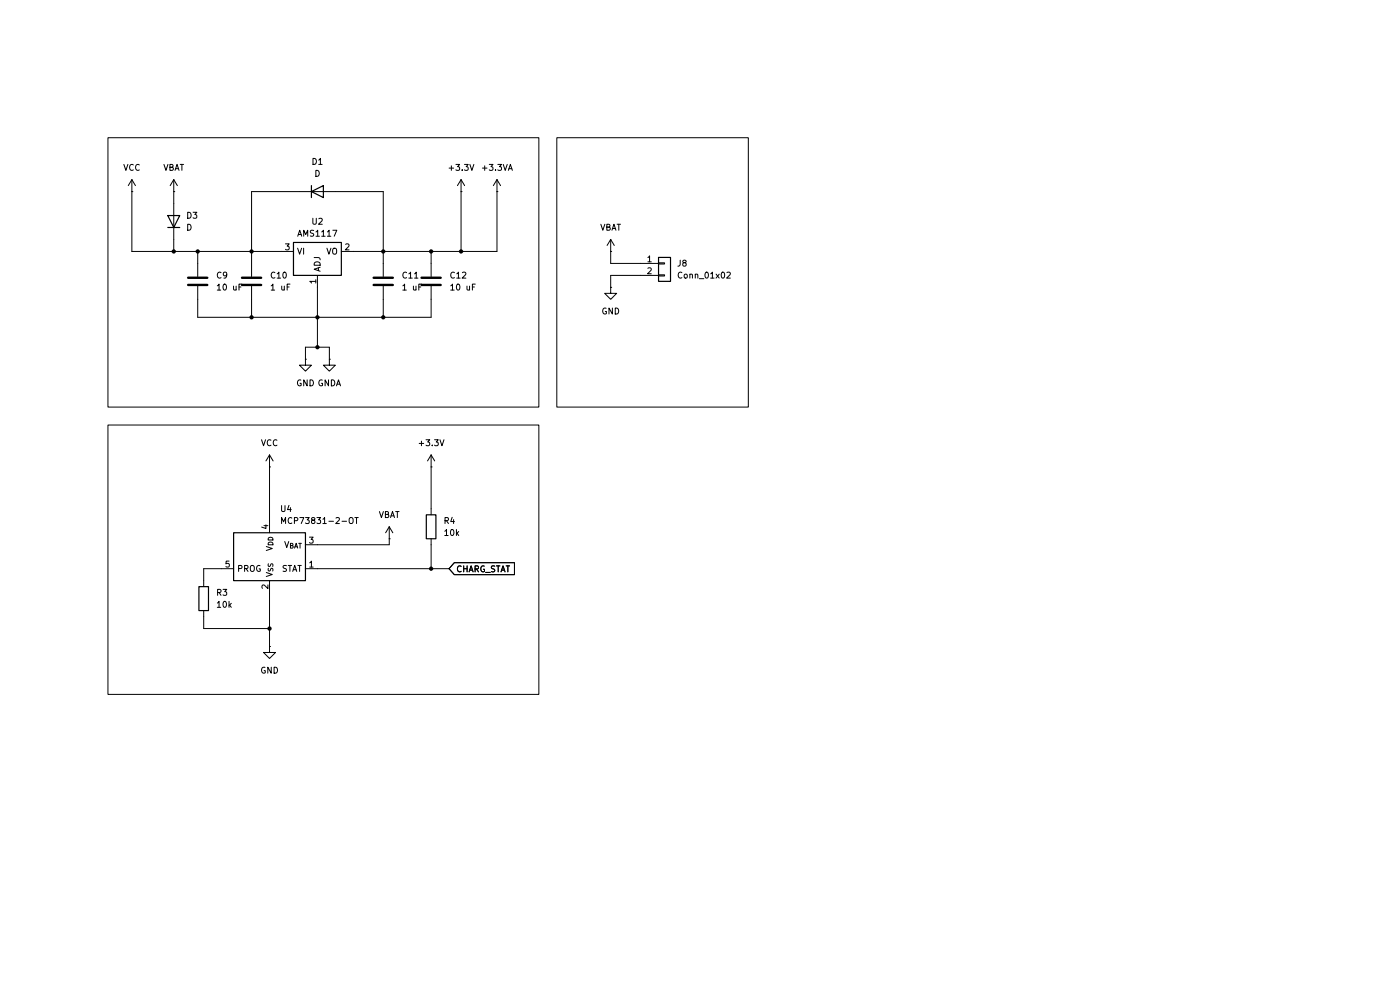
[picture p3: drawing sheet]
(kicad_sch
 (version 20250114)
 (generator "eeschema")
 (generator_version "9.0")
 (paper "A4")
 (lib_symbols
  (symbol "Battery_Management:MCP73831-2-OT" (exclude_from_sim no) (in_bom yes) (on_board yes)
   (property "Reference" "U" (at -7.62 6.35 0) (effects (font (size 1.27 1.27)) (justify left)))
   (property "Value" "MCP73831-2-OT" (at 1.27 6.35 0) (effects (font (size 1.27 1.27)) (justify left)))
   (property "Footprint" "Package_TO_SOT_SMD:SOT-23-5" (at 1.27 -6.35 0) (effects (font (size 1.27 1.27)
    (italic yes)) (justify left) (hide yes)))
   (property "Datasheet" "http://ww1.microchip.com/downloads/en/DeviceDoc/20001984g.pdf" (at 0 -18.288 0) (effects (font (size 1.27 1.27)) (hide yes)))
   (property "Description" "Single cell, Li-Ion/Li-Po charge management controller, 4.20V, Tri-State Status Output, in SOT23-5 package" (at 0 0 0) (effects (font (size 1.27 1.27)) (hide yes)))
   (symbol "MCP73831-2-OT_0_1"
    (rectangle (start -7.62 5.08) (end 7.62 -5.08) (stroke (width 0.254) (type default)) (fill (type background))))
   (symbol "MCP73831-2-OT_1_1"
    (pin input line (at -10.16 -2.54 0) (length 2.54) (name "PROG" (effects (font (size 1.27 1.27)))) (number "5" (effects (font (size 1.27 1.27)))))
    (pin power_in line (at 0 7.62 270) (length 2.54) (name "V_{DD}" (effects (font (size 1.27 1.27)))) (number "4" (effects (font (size 1.27 1.27)))))
    (pin power_in line (at 0 -7.62 90) (length 2.54) (name "V_{SS}" (effects (font (size 1.27 1.27)))) (number "2" (effects (font (size 1.27 1.27)))))
    (pin power_out line (at 10.16 2.54 180) (length 2.54) (name "V_{BAT}" (effects (font (size 1.27 1.27)))) (number "3" (effects (font (size 1.27 1.27)))))
    (pin tri_state line (at 10.16 -2.54 180) (length 2.54) (name "STAT" (effects (font (size 1.27 1.27)))) (number "1" (effects (font (size 1.27 1.27))))))
   (embedded_fonts no))
  (symbol "Connector_Generic:Conn_01x02"
   (pin_names
    (offset 1.016) (hide yes)) (exclude_from_sim no) (in_bom yes) (on_board yes)
   (property "Reference" "J" (at 0 2.54 0) (effects (font (size 1.27 1.27))))
   (property "Value" "Conn_01x02" (at 0 -5.08 0) (effects (font (size 1.27 1.27))))
   (property "Footprint" "" (at 0 0 0) (effects (font (size 1.27 1.27)) (hide yes)))
   (property "Datasheet" "~" (at 0 0 0) (effects (font (size 1.27 1.27)) (hide yes)))
   (property "Description" "Generic connector, single row, 01x02, script generated (kicad-library-utils/schlib/autogen/connector/)" (at 0 0 0) (effects (font (size 1.27 1.27)) (hide yes)))
   (symbol "Conn_01x02_1_1"
    (rectangle (start -1.27 1.27) (end 1.27 -3.81) (stroke (width 0.254) (type default)) (fill (type background)))
    (rectangle (start -1.27 0.127) (end 0 -0.127) (stroke (width 0.1524) (type default)) (fill (type none)))
    (rectangle (start -1.27 -2.413) (end 0 -2.667) (stroke (width 0.1524) (type default)) (fill (type none)))
    (pin passive line (at -5.08 0 0) (length 3.81) (name "Pin_1" (effects (font (size 1.27 1.27)))) (number "1" (effects (font (size 1.27 1.27)))))
    (pin passive line (at -5.08 -2.54 0) (length 3.81) (name "Pin_2" (effects (font (size 1.27 1.27)))) (number "2" (effects (font (size 1.27 1.27))))))
   (embedded_fonts no))
  (symbol "Device:C"
   (pin_numbers (hide yes))
   (pin_names
    (offset 0.254)) (exclude_from_sim no) (in_bom yes) (on_board yes)
   (property "Reference" "C" (at 0.635 2.54 0) (effects (font (size 1.27 1.27)) (justify left)))
   (property "Value" "C" (at 0.635 -2.54 0) (effects (font (size 1.27 1.27)) (justify left)))
   (property "Footprint" "" (at 0.9652 -3.81 0) (effects (font (size 1.27 1.27)) (hide yes)))
   (property "Datasheet" "~" (at 0 0 0) (effects (font (size 1.27 1.27)) (hide yes)))
   (property "Description" "Unpolarized capacitor" (at 0 0 0) (effects (font (size 1.27 1.27)) (hide yes)))
   (symbol "C_0_1"
    (polyline (pts (xy -2.032 0.762) (xy 2.032 0.762)) (stroke (width 0.508) (type default)) (fill (type none)))
    (polyline (pts (xy -2.032 -0.762) (xy 2.032 -0.762)) (stroke (width 0.508) (type default)) (fill (type none))))
   (symbol "C_1_1"
    (pin passive line (at 0 3.81 270) (length 2.794) (name "~" (effects (font (size 1.27 1.27)))) (number "1" (effects (font (size 1.27 1.27)))))
    (pin passive line (at 0 -3.81 90) (length 2.794) (name "~" (effects (font (size 1.27 1.27)))) (number "2" (effects (font (size 1.27 1.27))))))
   (embedded_fonts no))
  (symbol "Device:D"
   (pin_numbers (hide yes))
   (pin_names
    (offset 1.016) (hide yes)) (exclude_from_sim no) (in_bom yes) (on_board yes)
   (property "Reference" "D" (at 0 2.54 0) (effects (font (size 1.27 1.27))))
   (property "Value" "D" (at 0 -2.54 0) (effects (font (size 1.27 1.27))))
   (property "Footprint" "" (at 0 0 0) (effects (font (size 1.27 1.27)) (hide yes)))
   (property "Datasheet" "~" (at 0 0 0) (effects (font (size 1.27 1.27)) (hide yes)))
   (property "Description" "Diode" (at 0 0 0) (effects (font (size 1.27 1.27)) (hide yes)))
   (property "Sim.Device" "D" (at 0 0 0) (effects (font (size 1.27 1.27)) (hide yes)))
   (property "Sim.Pins" "1=K 2=A" (at 0 0 0) (effects (font (size 1.27 1.27)) (hide yes)))
   (symbol "D_0_1"
    (polyline (pts (xy -1.27 1.27) (xy -1.27 -1.27)) (stroke (width 0.254) (type default)) (fill (type none)))
    (polyline (pts (xy 1.27 1.27) (xy 1.27 -1.27) (xy -1.27 0) (xy 1.27 1.27)) (stroke (width 0.254) (type default)) (fill (type none)))
    (polyline (pts (xy 1.27 0) (xy -1.27 0)) (stroke (width 0) (type default)) (fill (type none))))
   (symbol "D_1_1"
    (pin passive line (at -3.81 0 0) (length 2.54) (name "K" (effects (font (size 1.27 1.27)))) (number "1" (effects (font (size 1.27 1.27)))))
    (pin passive line (at 3.81 0 180) (length 2.54) (name "A" (effects (font (size 1.27 1.27)))) (number "2" (effects (font (size 1.27 1.27))))))
   (embedded_fonts no))
  (symbol "Device:R"
   (pin_numbers (hide yes))
   (pin_names
    (offset 0)) (exclude_from_sim no) (in_bom yes) (on_board yes)
   (property "Reference" "R" (at 2.032 0 90) (effects (font (size 1.27 1.27))))
   (property "Value" "R" (at 0 0 90) (effects (font (size 1.27 1.27))))
   (property "Footprint" "" (at -1.778 0 90) (effects (font (size 1.27 1.27)) (hide yes)))
   (property "Datasheet" "~" (at 0 0 0) (effects (font (size 1.27 1.27)) (hide yes)))
   (property "Description" "Resistor" (at 0 0 0) (effects (font (size 1.27 1.27)) (hide yes)))
   (symbol "R_0_1"
    (rectangle (start -1.016 -2.54) (end 1.016 2.54) (stroke (width 0.254) (type default)) (fill (type none))))
   (symbol "R_1_1"
    (pin passive line (at 0 3.81 270) (length 1.27) (name "~" (effects (font (size 1.27 1.27)))) (number "1" (effects (font (size 1.27 1.27)))))
    (pin passive line (at 0 -3.81 90) (length 1.27) (name "~" (effects (font (size 1.27 1.27)))) (number "2" (effects (font (size 1.27 1.27))))))
   (embedded_fonts no))
  (symbol "Regulator_Linear:AMS1117" (exclude_from_sim no) (in_bom yes) (on_board yes)
   (property "Reference" "U" (at -3.81 3.175 0) (effects (font (size 1.27 1.27))))
   (property "Value" "AMS1117" (at 0 3.175 0) (effects (font (size 1.27 1.27)) (justify left)))
   (property "Footprint" "Package_TO_SOT_SMD:SOT-223-3_TabPin2" (at 0 5.08 0) (effects (font (size 1.27 1.27)) (hide yes)))
   (property "Datasheet" "http://www.advanced-monolithic.com/pdf/ds1117.pdf" (at 2.54 -6.35 0) (effects (font (size 1.27 1.27)) (hide yes)))
   (property "Description" "1A Low Dropout regulator, positive, adjustable output, SOT-223" (at 0 0 0) (effects (font (size 1.27 1.27)) (hide yes)))
   (symbol "AMS1117_0_1"
    (rectangle (start -5.08 -5.08) (end 5.08 1.905) (stroke (width 0.254) (type default)) (fill (type background))))
   (symbol "AMS1117_1_1"
    (pin power_in line (at -7.62 0 0) (length 2.54) (name "VI" (effects (font (size 1.27 1.27)))) (number "3" (effects (font (size 1.27 1.27)))))
    (pin input line (at 0 -7.62 90) (length 2.54) (name "ADJ" (effects (font (size 1.27 1.27)))) (number "1" (effects (font (size 1.27 1.27)))))
    (pin power_out line (at 7.62 0 180) (length 2.54) (name "VO" (effects (font (size 1.27 1.27)))) (number "2" (effects (font (size 1.27 1.27))))))
   (embedded_fonts no))
  (symbol "power:+3.3V"
   (power)
   (pin_numbers (hide yes))
   (pin_names
    (offset 0) (hide yes)) (exclude_from_sim no) (in_bom yes) (on_board yes)
   (property "Reference" "#PWR" (at 0 -3.81 0) (effects (font (size 1.27 1.27)) (hide yes)))
   (property "Value" "+3.3V" (at 0 3.556 0) (effects (font (size 1.27 1.27))))
   (property "Footprint" "" (at 0 0 0) (effects (font (size 1.27 1.27)) (hide yes)))
   (property "Datasheet" "" (at 0 0 0) (effects (font (size 1.27 1.27)) (hide yes)))
   (property "Description" "Power symbol creates a global label with name \"+3.3V\"" (at 0 0 0) (effects (font (size 1.27 1.27)) (hide yes)))
   (symbol "+3.3V_0_1"
    (polyline (pts (xy -0.762 1.27) (xy 0 2.54)) (stroke (width 0) (type default)) (fill (type none)))
    (polyline (pts (xy 0 2.54) (xy 0.762 1.27)) (stroke (width 0) (type default)) (fill (type none)))
    (polyline (pts (xy 0 0) (xy 0 2.54)) (stroke (width 0) (type default)) (fill (type none))))
   (symbol "+3.3V_1_1"
    (pin power_in line (at 0 0 90) (length 0) (name "~" (effects (font (size 1.27 1.27)))) (number "1" (effects (font (size 1.27 1.27))))))
   (embedded_fonts no))
  (symbol "power:+3.3VA"
   (power)
   (pin_numbers (hide yes))
   (pin_names
    (offset 0) (hide yes)) (exclude_from_sim no) (in_bom yes) (on_board yes)
   (property "Reference" "#PWR" (at 0 -3.81 0) (effects (font (size 1.27 1.27)) (hide yes)))
   (property "Value" "+3.3VA" (at 0 3.556 0) (effects (font (size 1.27 1.27))))
   (property "Footprint" "" (at 0 0 0) (effects (font (size 1.27 1.27)) (hide yes)))
   (property "Datasheet" "" (at 0 0 0) (effects (font (size 1.27 1.27)) (hide yes)))
   (property "Description" "Power symbol creates a global label with name \"+3.3VA\"" (at 0 0 0) (effects (font (size 1.27 1.27)) (hide yes)))
   (symbol "+3.3VA_0_1"
    (polyline (pts (xy -0.762 1.27) (xy 0 2.54)) (stroke (width 0) (type default)) (fill (type none)))
    (polyline (pts (xy 0 2.54) (xy 0.762 1.27)) (stroke (width 0) (type default)) (fill (type none)))
    (polyline (pts (xy 0 0) (xy 0 2.54)) (stroke (width 0) (type default)) (fill (type none))))
   (symbol "+3.3VA_1_1"
    (pin power_in line (at 0 0 90) (length 0) (name "~" (effects (font (size 1.27 1.27)))) (number "1" (effects (font (size 1.27 1.27))))))
   (embedded_fonts no))
  (symbol "power:GND"
   (power)
   (pin_numbers (hide yes))
   (pin_names
    (offset 0) (hide yes)) (exclude_from_sim no) (in_bom yes) (on_board yes)
   (property "Reference" "#PWR" (at 0 -6.35 0) (effects (font (size 1.27 1.27)) (hide yes)))
   (property "Value" "GND" (at 0 -3.81 0) (effects (font (size 1.27 1.27))))
   (property "Footprint" "" (at 0 0 0) (effects (font (size 1.27 1.27)) (hide yes)))
   (property "Datasheet" "" (at 0 0 0) (effects (font (size 1.27 1.27)) (hide yes)))
   (property "Description" "Power symbol creates a global label with name \"GND\" , ground" (at 0 0 0) (effects (font (size 1.27 1.27)) (hide yes)))
   (symbol "GND_0_1"
    (polyline (pts (xy 0 0) (xy 0 -1.27) (xy 1.27 -1.27) (xy 0 -2.54) (xy -1.27 -1.27) (xy 0 -1.27)) (stroke (width 0) (type default)) (fill (type none))))
   (symbol "GND_1_1"
    (pin power_in line (at 0 0 270) (length 0) (name "~" (effects (font (size 1.27 1.27)))) (number "1" (effects (font (size 1.27 1.27))))))
   (embedded_fonts no))
  (symbol "power:GNDA"
   (power)
   (pin_numbers (hide yes))
   (pin_names
    (offset 0) (hide yes)) (exclude_from_sim no) (in_bom yes) (on_board yes)
   (property "Reference" "#PWR" (at 0 -6.35 0) (effects (font (size 1.27 1.27)) (hide yes)))
   (property "Value" "GNDA" (at 0 -3.81 0) (effects (font (size 1.27 1.27))))
   (property "Footprint" "" (at 0 0 0) (effects (font (size 1.27 1.27)) (hide yes)))
   (property "Datasheet" "" (at 0 0 0) (effects (font (size 1.27 1.27)) (hide yes)))
   (property "Description" "Power symbol creates a global label with name \"GNDA\" , analog ground" (at 0 0 0) (effects (font (size 1.27 1.27)) (hide yes)))
   (symbol "GNDA_0_1"
    (polyline (pts (xy 0 0) (xy 0 -1.27) (xy 1.27 -1.27) (xy 0 -2.54) (xy -1.27 -1.27) (xy 0 -1.27)) (stroke (width 0) (type default)) (fill (type none))))
   (symbol "GNDA_1_1"
    (pin power_in line (at 0 0 270) (length 0) (name "~" (effects (font (size 1.27 1.27)))) (number "1" (effects (font (size 1.27 1.27))))))
   (embedded_fonts no))
  (symbol "power:VCC"
   (power)
   (pin_numbers (hide yes))
   (pin_names
    (offset 0) (hide yes)) (exclude_from_sim no) (in_bom yes) (on_board yes)
   (property "Reference" "#PWR" (at 0 -3.81 0) (effects (font (size 1.27 1.27)) (hide yes)))
   (property "Value" "VCC" (at 0 3.556 0) (effects (font (size 1.27 1.27))))
   (property "Footprint" "" (at 0 0 0) (effects (font (size 1.27 1.27)) (hide yes)))
   (property "Datasheet" "" (at 0 0 0) (effects (font (size 1.27 1.27)) (hide yes)))
   (property "Description" "Power symbol creates a global label with name \"VCC\"" (at 0 0 0) (effects (font (size 1.27 1.27)) (hide yes)))
   (symbol "VCC_0_1"
    (polyline (pts (xy -0.762 1.27) (xy 0 2.54)) (stroke (width 0) (type default)) (fill (type none)))
    (polyline (pts (xy 0 2.54) (xy 0.762 1.27)) (stroke (width 0) (type default)) (fill (type none)))
    (polyline (pts (xy 0 0) (xy 0 2.54)) (stroke (width 0) (type default)) (fill (type none))))
   (symbol "VCC_1_1"
    (pin power_in line (at 0 0 90) (length 0) (name "~" (effects (font (size 1.27 1.27)))) (number "1" (effects (font (size 1.27 1.27))))))
   (embedded_fonts no)))
 (rectangle
  (start 22.86 90.17)
  (end 114.3 147.32)
  (stroke (width 0) (type default))
  (fill (type none)))
 (rectangle
  (start 22.86 29.21)
  (end 114.3 86.36)
  (stroke (width 0) (type default))
  (fill (type none)))
 (rectangle
  (start 118.11 29.21)
  (end 158.75 86.36)
  (stroke (width 0) (type default))
  (fill (type none)))
 (junction
  (at 91.44 120.65)
  (diameter 0)
  (color 0 0 0 0))
 (junction
  (at 81.28 53.34)
  (diameter 0)
  (color 0 0 0 0))
 (junction
  (at 53.34 53.34)
  (diameter 0)
  (color 0 0 0 0))
 (junction
  (at 57.15 133.35)
  (diameter 0)
  (color 0 0 0 0))
 (junction
  (at 81.28 67.31)
  (diameter 0)
  (color 0 0 0 0))
 (junction
  (at 36.83 53.34)
  (diameter 0)
  (color 0 0 0 0))
 (junction
  (at 41.91 53.34)
  (diameter 0)
  (color 0 0 0 0))
 (junction
  (at 53.34 67.31)
  (diameter 0)
  (color 0 0 0 0))
 (junction
  (at 91.44 53.34)
  (diameter 0)
  (color 0 0 0 0))
 (junction
  (at 97.79 53.34)
  (diameter 0)
  (color 0 0 0 0))
 (junction
  (at 67.31 67.31)
  (diameter 0)
  (color 0 0 0 0))
 (junction
  (at 67.31 73.66)
  (diameter 0)
  (color 0 0 0 0))
 (wire
  (pts (xy 46.99 120.65) (xy 43.18 120.65))
  (stroke (width 0) (type default)))
 (wire
  (pts (xy 36.83 50.8) (xy 36.83 53.34))
  (stroke (width 0) (type default)))
 (wire
  (pts (xy 57.15 133.35) (xy 57.15 137.16))
  (stroke (width 0) (type default)))
 (wire
  (pts (xy 69.85 76.2) (xy 69.85 73.66))
  (stroke (width 0) (type default)))
 (wire
  (pts (xy 91.44 55.88) (xy 91.44 53.34))
  (stroke (width 0) (type default)))
 (wire
  (pts (xy 91.44 53.34) (xy 97.79 53.34))
  (stroke (width 0) (type default)))
 (wire
  (pts (xy 91.44 63.5) (xy 91.44 67.31))
  (stroke (width 0) (type default)))
 (wire
  (pts (xy 27.94 53.34) (xy 27.94 40.64))
  (stroke (width 0) (type default)))
 (wire
  (pts (xy 53.34 55.88) (xy 53.34 53.34))
  (stroke (width 0) (type default)))
 (wire
  (pts (xy 41.91 55.88) (xy 41.91 53.34))
  (stroke (width 0) (type default)))
 (wire
  (pts (xy 81.28 53.34) (xy 91.44 53.34))
  (stroke (width 0) (type default)))
 (wire
  (pts (xy 105.41 40.64) (xy 105.41 53.34))
  (stroke (width 0) (type default)))
 (wire
  (pts (xy 57.15 99.06) (xy 57.15 110.49))
  (stroke (width 0) (type default)))
 (wire
  (pts (xy 129.54 55.88) (xy 129.54 53.34))
  (stroke (width 0) (type default)))
 (wire
  (pts (xy 41.91 53.34) (xy 53.34 53.34))
  (stroke (width 0) (type default)))
 (wire
  (pts (xy 97.79 53.34) (xy 105.41 53.34))
  (stroke (width 0) (type default)))
 (wire
  (pts (xy 43.18 120.65) (xy 43.18 123.19))
  (stroke (width 0) (type default)))
 (wire
  (pts (xy 64.77 76.2) (xy 64.77 73.66))
  (stroke (width 0) (type default)))
 (wire
  (pts (xy 74.93 53.34) (xy 81.28 53.34))
  (stroke (width 0) (type default)))
 (wire
  (pts (xy 67.31 73.66) (xy 64.77 73.66))
  (stroke (width 0) (type default)))
 (wire
  (pts (xy 43.18 133.35) (xy 57.15 133.35))
  (stroke (width 0) (type default)))
 (wire
  (pts (xy 82.55 115.57) (xy 82.55 114.3))
  (stroke (width 0) (type default)))
 (wire
  (pts (xy 53.34 67.31) (xy 53.34 63.5))
  (stroke (width 0) (type default)))
 (wire
  (pts (xy 81.28 40.64) (xy 81.28 53.34))
  (stroke (width 0) (type default)))
 (wire
  (pts (xy 91.44 120.65) (xy 95.25 120.65))
  (stroke (width 0) (type default)))
 (wire
  (pts (xy 135.89 55.88) (xy 129.54 55.88))
  (stroke (width 0) (type default)))
 (wire
  (pts (xy 53.34 53.34) (xy 59.69 53.34))
  (stroke (width 0) (type default)))
 (wire
  (pts (xy 41.91 67.31) (xy 53.34 67.31))
  (stroke (width 0) (type default)))
 (wire
  (pts (xy 69.85 73.66) (xy 67.31 73.66))
  (stroke (width 0) (type default)))
 (wire
  (pts (xy 129.54 58.42) (xy 129.54 60.96))
  (stroke (width 0) (type default)))
 (wire
  (pts (xy 67.31 115.57) (xy 82.55 115.57))
  (stroke (width 0) (type default)))
 (wire
  (pts (xy 53.34 40.64) (xy 53.34 53.34))
  (stroke (width 0) (type default)))
 (wire
  (pts (xy 57.15 133.35) (xy 57.15 125.73))
  (stroke (width 0) (type default)))
 (wire
  (pts (xy 81.28 63.5) (xy 81.28 67.31))
  (stroke (width 0) (type default)))
 (wire
  (pts (xy 135.89 58.42) (xy 129.54 58.42))
  (stroke (width 0) (type default)))
 (wire
  (pts (xy 81.28 67.31) (xy 67.31 67.31))
  (stroke (width 0) (type default)))
 (wire
  (pts (xy 53.34 67.31) (xy 67.31 67.31))
  (stroke (width 0) (type default)))
 (wire
  (pts (xy 81.28 55.88) (xy 81.28 53.34))
  (stroke (width 0) (type default)))
 (wire
  (pts (xy 41.91 63.5) (xy 41.91 67.31))
  (stroke (width 0) (type default)))
 (wire
  (pts (xy 91.44 99.06) (xy 91.44 107.95))
  (stroke (width 0) (type default)))
 (wire
  (pts (xy 43.18 130.81) (xy 43.18 133.35))
  (stroke (width 0) (type default)))
 (wire
  (pts (xy 63.5 40.64) (xy 53.34 40.64))
  (stroke (width 0) (type default)))
 (wire
  (pts (xy 27.94 53.34) (xy 36.83 53.34))
  (stroke (width 0) (type default)))
 (wire
  (pts (xy 91.44 120.65) (xy 67.31 120.65))
  (stroke (width 0) (type default)))
 (wire
  (pts (xy 97.79 40.64) (xy 97.79 53.34))
  (stroke (width 0) (type default)))
 (wire
  (pts (xy 36.83 53.34) (xy 41.91 53.34))
  (stroke (width 0) (type default)))
 (wire
  (pts (xy 91.44 115.57) (xy 91.44 120.65))
  (stroke (width 0) (type default)))
 (wire
  (pts (xy 71.12 40.64) (xy 81.28 40.64))
  (stroke (width 0) (type default)))
 (wire
  (pts (xy 67.31 67.31) (xy 67.31 73.66))
  (stroke (width 0) (type default)))
 (wire
  (pts (xy 91.44 67.31) (xy 81.28 67.31))
  (stroke (width 0) (type default)))
 (wire
  (pts (xy 36.83 40.64) (xy 36.83 43.18))
  (stroke (width 0) (type default)))
 (wire
  (pts (xy 67.31 60.96) (xy 67.31 67.31))
  (stroke (width 0) (type default)))
 (global_label "CHARG_STAT"
  (shape input)
  (at 95.25 120.65 0)
  (fields_autoplaced yes)
  (effects (font (size 1.27 1.27)) (justify left))
  (property "Intersheetrefs" "${INTERSHEET_REFS}" (at 109.6652 120.65 0) (effects (font (size 1.27 1.27)) (justify left) (hide yes))))
 (symbol
  (lib_id "power:+3.3V")
  (at 97.79 40.64 0)
  (unit 1)
  (exclude_from_sim no)
  (in_bom yes)
  (on_board yes)
  (dnp no)
  (fields_autoplaced yes)
  (property "Reference" "#PWR012" (at 97.79 44.45 0) (effects (font (size 1.27 1.27)) (hide yes)))
  (property "Value" "+3.3V" (at 97.79 35.56 0) (effects (font (size 1.27 1.27))))
  (property "Footprint" "" (at 97.79 40.64 0) (effects (font (size 1.27 1.27)) (hide yes)))
  (property "Datasheet" "" (at 97.79 40.64 0) (effects (font (size 1.27 1.27)) (hide yes)))
  (property "Description" "Power symbol creates a global label with name \"+3.3V\"" (at 97.79 40.64 0) (effects (font (size 1.27 1.27)) (hide yes)))
  (pin "1"))
 (symbol
  (lib_id "power:VCC")
  (at 57.15 99.06 0)
  (unit 1)
  (exclude_from_sim no)
  (in_bom yes)
  (on_board yes)
  (dnp no)
  (fields_autoplaced yes)
  (property "Reference" "#PWR023" (at 57.15 102.87 0) (effects (font (size 1.27 1.27)) (hide yes)))
  (property "Value" "VCC" (at 57.15 93.98 0) (effects (font (size 1.27 1.27))))
  (property "Footprint" "" (at 57.15 99.06 0) (effects (font (size 1.27 1.27)) (hide yes)))
  (property "Datasheet" "" (at 57.15 99.06 0) (effects (font (size 1.27 1.27)) (hide yes)))
  (property "Description" "Power symbol creates a global label with name \"VCC\"" (at 57.15 99.06 0) (effects (font (size 1.27 1.27)) (hide yes)))
  (pin "1"))
 (symbol
  (lib_id "Device:C")
  (at 81.28 59.69 0)
  (unit 1)
  (exclude_from_sim no)
  (in_bom yes)
  (on_board yes)
  (dnp no)
  (fields_autoplaced yes)
  (property "Reference" "C11" (at 85.09 58.4199 0) (effects (font (size 1.27 1.27)) (justify left)))
  (property "Value" "1 uF" (at 85.09 60.9599 0) (effects (font (size 1.27 1.27)) (justify left)))
  (property "Footprint" "Capacitor_SMD:C_0805_2012Metric" (at 82.2452 63.5 0) (effects (font (size 1.27 1.27)) (hide yes)))
  (property "Datasheet" "~" (at 81.28 59.69 0) (effects (font (size 1.27 1.27)) (hide yes)))
  (property "Description" "Unpolarized capacitor" (at 81.28 59.69 0) (effects (font (size 1.27 1.27)) (hide yes)))
  (pin "2")
  (pin "1"))
 (symbol
  (lib_id "power:VCC")
  (at 129.54 53.34 0)
  (unit 1)
  (exclude_from_sim no)
  (in_bom yes)
  (on_board yes)
  (dnp no)
  (fields_autoplaced yes)
  (property "Reference" "#PWR010" (at 129.54 57.15 0) (effects (font (size 1.27 1.27)) (hide yes)))
  (property "Value" "VBAT" (at 129.54 48.26 0) (effects (font (size 1.27 1.27))))
  (property "Footprint" "" (at 129.54 53.34 0) (effects (font (size 1.27 1.27)) (hide yes)))
  (property "Datasheet" "" (at 129.54 53.34 0) (effects (font (size 1.27 1.27)) (hide yes)))
  (property "Description" "Power symbol creates a global label with name \"VCC\"" (at 129.54 53.34 0) (effects (font (size 1.27 1.27)) (hide yes)))
  (pin "1"))
 (symbol
  (lib_id "Device:C")
  (at 53.34 59.69 0)
  (unit 1)
  (exclude_from_sim no)
  (in_bom yes)
  (on_board yes)
  (dnp no)
  (fields_autoplaced yes)
  (property "Reference" "C10" (at 57.15 58.4199 0) (effects (font (size 1.27 1.27)) (justify left)))
  (property "Value" "1 uF" (at 57.15 60.9599 0) (effects (font (size 1.27 1.27)) (justify left)))
  (property "Footprint" "Capacitor_SMD:C_0805_2012Metric" (at 54.3052 63.5 0) (effects (font (size 1.27 1.27)) (hide yes)))
  (property "Datasheet" "~" (at 53.34 59.69 0) (effects (font (size 1.27 1.27)) (hide yes)))
  (property "Description" "Unpolarized capacitor" (at 53.34 59.69 0) (effects (font (size 1.27 1.27)) (hide yes)))
  (pin "2")
  (pin "1"))
 (symbol
  (lib_id "Device:C")
  (at 41.91 59.69 0)
  (unit 1)
  (exclude_from_sim no)
  (in_bom yes)
  (on_board yes)
  (dnp no)
  (fields_autoplaced yes)
  (property "Reference" "C9" (at 45.72 58.4199 0) (effects (font (size 1.27 1.27)) (justify left)))
  (property "Value" "10 uF" (at 45.72 60.9599 0) (effects (font (size 1.27 1.27)) (justify left)))
  (property "Footprint" "Capacitor_THT:CP_Radial_D4.0mm_P2.00mm" (at 42.8752 63.5 0) (effects (font (size 1.27 1.27)) (hide yes)))
  (property "Datasheet" "~" (at 41.91 59.69 0) (effects (font (size 1.27 1.27)) (hide yes)))
  (property "Description" "Unpolarized capacitor" (at 41.91 59.69 0) (effects (font (size 1.27 1.27)) (hide yes)))
  (pin "2")
  (pin "1"))
 (symbol
  (lib_id "Device:C")
  (at 91.44 59.69 0)
  (unit 1)
  (exclude_from_sim no)
  (in_bom yes)
  (on_board yes)
  (dnp no)
  (fields_autoplaced yes)
  (property "Reference" "C12" (at 95.25 58.4199 0) (effects (font (size 1.27 1.27)) (justify left)))
  (property "Value" "10 uF" (at 95.25 60.9599 0) (effects (font (size 1.27 1.27)) (justify left)))
  (property "Footprint" "Capacitor_SMD:C_1206_3216Metric" (at 92.4052 63.5 0) (effects (font (size 1.27 1.27)) (hide yes)))
  (property "Datasheet" "~" (at 91.44 59.69 0) (effects (font (size 1.27 1.27)) (hide yes)))
  (property "Description" "Unpolarized capacitor" (at 91.44 59.69 0) (effects (font (size 1.27 1.27)) (hide yes)))
  (pin "2")
  (pin "1"))
 (symbol
  (lib_id "Device:R")
  (at 91.44 111.76 180)
  (unit 1)
  (exclude_from_sim no)
  (in_bom yes)
  (on_board yes)
  (dnp no)
  (fields_autoplaced yes)
  (property "Reference" "R4" (at 93.98 110.4899 0) (effects (font (size 1.27 1.27)) (justify right)))
  (property "Value" "10k" (at 93.98 113.0299 0) (effects (font (size 1.27 1.27)) (justify right)))
  (property "Footprint" "Resistor_SMD:R_0805_2012Metric" (at 93.218 111.76 90) (effects (font (size 1.27 1.27)) (hide yes)))
  (property "Datasheet" "~" (at 91.44 111.76 0) (effects (font (size 1.27 1.27)) (hide yes)))
  (property "Description" "Resistor" (at 91.44 111.76 0) (effects (font (size 1.27 1.27)) (hide yes)))
  (pin "1")
  (pin "2"))
 (symbol
  (lib_id "power:+3.3VA")
  (at 105.41 40.64 0)
  (unit 1)
  (exclude_from_sim no)
  (in_bom yes)
  (on_board yes)
  (dnp no)
  (fields_autoplaced yes)
  (property "Reference" "#PWR013" (at 105.41 44.45 0) (effects (font (size 1.27 1.27)) (hide yes)))
  (property "Value" "+3.3VA" (at 105.41 35.56 0) (effects (font (size 1.27 1.27))))
  (property "Footprint" "" (at 105.41 40.64 0) (effects (font (size 1.27 1.27)) (hide yes)))
  (property "Datasheet" "" (at 105.41 40.64 0) (effects (font (size 1.27 1.27)) (hide yes)))
  (property "Description" "Power symbol creates a global label with name \"+3.3VA\"" (at 105.41 40.64 0) (effects (font (size 1.27 1.27)) (hide yes)))
  (pin "1"))
 (symbol
  (lib_id "power:GND")
  (at 57.15 137.16 0)
  (unit 1)
  (exclude_from_sim no)
  (in_bom yes)
  (on_board yes)
  (dnp no)
  (fields_autoplaced yes)
  (property "Reference" "#PWR024" (at 57.15 143.51 0) (effects (font (size 1.27 1.27)) (hide yes)))
  (property "Value" "GND" (at 57.15 142.24 0) (effects (font (size 1.27 1.27))))
  (property "Footprint" "" (at 57.15 137.16 0) (effects (font (size 1.27 1.27)) (hide yes)))
  (property "Datasheet" "" (at 57.15 137.16 0) (effects (font (size 1.27 1.27)) (hide yes)))
  (property "Description" "Power symbol creates a global label with name \"GND\" , ground" (at 57.15 137.16 0) (effects (font (size 1.27 1.27)) (hide yes)))
  (pin "1"))
 (symbol
  (lib_id "Regulator_Linear:AMS1117")
  (at 67.31 53.34 0)
  (unit 1)
  (exclude_from_sim no)
  (in_bom yes)
  (on_board yes)
  (dnp no)
  (fields_autoplaced yes)
  (property "Reference" "U2" (at 67.31 46.99 0) (effects (font (size 1.27 1.27))))
  (property "Value" "AMS1117" (at 67.31 49.53 0) (effects (font (size 1.27 1.27))))
  (property "Footprint" "Package_TO_SOT_SMD:SOT-89-3" (at 67.31 48.26 0) (effects (font (size 1.27 1.27)) (hide yes)))
  (property "Datasheet" "http://www.advanced-monolithic.com/pdf/ds1117.pdf" (at 69.85 59.69 0) (effects (font (size 1.27 1.27)) (hide yes)))
  (property "Description" "1A Low Dropout regulator, positive, adjustable output, SOT-223" (at 67.31 53.34 0) (effects (font (size 1.27 1.27)) (hide yes)))
  (pin "1")
  (pin "3")
  (pin "2"))
 (symbol
  (lib_id "power:GNDA")
  (at 69.85 76.2 0)
  (unit 1)
  (exclude_from_sim no)
  (in_bom yes)
  (on_board yes)
  (dnp no)
  (fields_autoplaced yes)
  (property "Reference" "#PWR015" (at 69.85 82.55 0) (effects (font (size 1.27 1.27)) (hide yes)))
  (property "Value" "GNDA" (at 69.85 81.28 0) (effects (font (size 1.27 1.27))))
  (property "Footprint" "" (at 69.85 76.2 0) (effects (font (size 1.27 1.27)) (hide yes)))
  (property "Datasheet" "" (at 69.85 76.2 0) (effects (font (size 1.27 1.27)) (hide yes)))
  (property "Description" "Power symbol creates a global label with name \"GNDA\" , analog ground" (at 69.85 76.2 0) (effects (font (size 1.27 1.27)) (hide yes)))
  (pin "1"))
 (symbol
  (lib_id "power:VCC")
  (at 36.83 40.64 0)
  (unit 1)
  (exclude_from_sim no)
  (in_bom yes)
  (on_board yes)
  (dnp no)
  (fields_autoplaced yes)
  (property "Reference" "#PWR027" (at 36.83 44.45 0) (effects (font (size 1.27 1.27)) (hide yes)))
  (property "Value" "VBAT" (at 36.83 35.56 0) (effects (font (size 1.27 1.27))))
  (property "Footprint" "" (at 36.83 40.64 0) (effects (font (size 1.27 1.27)) (hide yes)))
  (property "Datasheet" "" (at 36.83 40.64 0) (effects (font (size 1.27 1.27)) (hide yes)))
  (property "Description" "Power symbol creates a global label with name \"VCC\"" (at 36.83 40.64 0) (effects (font (size 1.27 1.27)) (hide yes)))
  (pin "1"))
 (symbol
  (lib_id "Device:R")
  (at 43.18 127 0)
  (unit 1)
  (exclude_from_sim no)
  (in_bom yes)
  (on_board yes)
  (dnp no)
  (fields_autoplaced yes)
  (property "Reference" "R3" (at 45.72 125.7299 0) (effects (font (size 1.27 1.27)) (justify left)))
  (property "Value" "10k" (at 45.72 128.2699 0) (effects (font (size 1.27 1.27)) (justify left)))
  (property "Footprint" "Resistor_SMD:R_0805_2012Metric" (at 41.402 127 90) (effects (font (size 1.27 1.27)) (hide yes)))
  (property "Datasheet" "~" (at 43.18 127 0) (effects (font (size 1.27 1.27)) (hide yes)))
  (property "Description" "Resistor" (at 43.18 127 0) (effects (font (size 1.27 1.27)) (hide yes)))
  (pin "2")
  (pin "1"))
 (symbol
  (lib_id "Device:D")
  (at 67.31 40.64 0)
  (unit 1)
  (exclude_from_sim no)
  (in_bom yes)
  (on_board yes)
  (dnp no)
  (fields_autoplaced yes)
  (property "Reference" "D1" (at 67.31 34.29 0) (effects (font (size 1.27 1.27))))
  (property "Value" "D" (at 67.31 36.83 0) (effects (font (size 1.27 1.27))))
  (property "Footprint" "Diode_SMD:D_SOD-123" (at 67.31 40.64 0) (effects (font (size 1.27 1.27)) (hide yes)))
  (property "Datasheet" "~" (at 67.31 40.64 0) (effects (font (size 1.27 1.27)) (hide yes)))
  (property "Description" "Diode" (at 67.31 40.64 0) (effects (font (size 1.27 1.27)) (hide yes)))
  (property "Sim.Device" "D" (at 67.31 40.64 0) (effects (font (size 1.27 1.27)) (hide yes)))
  (property "Sim.Pins" "1=K 2=A" (at 67.31 40.64 0) (effects (font (size 1.27 1.27)) (hide yes)))
  (pin "2")
  (pin "1"))
 (symbol
  (lib_id "power:VCC")
  (at 82.55 114.3 0)
  (unit 1)
  (exclude_from_sim no)
  (in_bom yes)
  (on_board yes)
  (dnp no)
  (fields_autoplaced yes)
  (property "Reference" "#PWR025" (at 82.55 118.11 0) (effects (font (size 1.27 1.27)) (hide yes)))
  (property "Value" "VBAT" (at 82.55 109.22 0) (effects (font (size 1.27 1.27))))
  (property "Footprint" "" (at 82.55 114.3 0) (effects (font (size 1.27 1.27)) (hide yes)))
  (property "Datasheet" "" (at 82.55 114.3 0) (effects (font (size 1.27 1.27)) (hide yes)))
  (property "Description" "Power symbol creates a global label with name \"VCC\"" (at 82.55 114.3 0) (effects (font (size 1.27 1.27)) (hide yes)))
  (pin "1"))
 (symbol
  (lib_id "power:GND")
  (at 129.54 60.96 0)
  (unit 1)
  (exclude_from_sim no)
  (in_bom yes)
  (on_board yes)
  (dnp no)
  (fields_autoplaced yes)
  (property "Reference" "#PWR026" (at 129.54 67.31 0) (effects (font (size 1.27 1.27)) (hide yes)))
  (property "Value" "GND" (at 129.54 66.04 0) (effects (font (size 1.27 1.27))))
  (property "Footprint" "" (at 129.54 60.96 0) (effects (font (size 1.27 1.27)) (hide yes)))
  (property "Datasheet" "" (at 129.54 60.96 0) (effects (font (size 1.27 1.27)) (hide yes)))
  (property "Description" "Power symbol creates a global label with name \"GND\" , ground" (at 129.54 60.96 0) (effects (font (size 1.27 1.27)) (hide yes)))
  (pin "1"))
 (symbol
  (lib_id "power:VCC")
  (at 27.94 40.64 0)
  (unit 1)
  (exclude_from_sim no)
  (in_bom yes)
  (on_board yes)
  (dnp no)
  (fields_autoplaced yes)
  (property "Reference" "#PWR011" (at 27.94 44.45 0) (effects (font (size 1.27 1.27)) (hide yes)))
  (property "Value" "VCC" (at 27.94 35.56 0) (effects (font (size 1.27 1.27))))
  (property "Footprint" "" (at 27.94 40.64 0) (effects (font (size 1.27 1.27)) (hide yes)))
  (property "Datasheet" "" (at 27.94 40.64 0) (effects (font (size 1.27 1.27)) (hide yes)))
  (property "Description" "Power symbol creates a global label with name \"VCC\"" (at 27.94 40.64 0) (effects (font (size 1.27 1.27)) (hide yes)))
  (pin "1"))
 (symbol
  (lib_id "Connector_Generic:Conn_01x02")
  (at 140.97 55.88 0)
  (unit 1)
  (exclude_from_sim no)
  (in_bom yes)
  (on_board yes)
  (dnp no)
  (property "Reference" "J8" (at 143.51 55.8799 0) (effects (font (size 1.27 1.27)) (justify left)))
  (property "Value" "Conn_01x02" (at 143.51 58.4199 0) (effects (font (size 1.27 1.27)) (justify left)))
  (property "Footprint" "Connector_JST:JST_PH_S2B-PH-SM4-TB_1x02-1MP_P2.00mm_Horizontal" (at 140.97 55.88 0) (effects (font (size 1.27 1.27)) (hide yes)))
  (property "Datasheet" "~" (at 140.97 55.88 0) (effects (font (size 1.27 1.27)) (hide yes)))
  (property "Description" "Generic connector, single row, 01x02, script generated (kicad-library-utils/schlib/autogen/connector/)" (at 140.97 55.88 0) (effects (font (size 1.27 1.27)) (hide yes)))
  (pin "1")
  (pin "2"))
 (symbol
  (lib_id "Battery_Management:MCP73831-2-OT")
  (at 57.15 118.11 0)
  (unit 1)
  (exclude_from_sim no)
  (in_bom yes)
  (on_board yes)
  (dnp no)
  (fields_autoplaced yes)
  (property "Reference" "U4" (at 59.2933 107.95 0) (effects (font (size 1.27 1.27)) (justify left)))
  (property "Value" "MCP73831-2-OT" (at 59.2933 110.49 0) (effects (font (size 1.27 1.27)) (justify left)))
  (property "Footprint" "Package_TO_SOT_SMD:SOT-23-5" (at 58.42 124.46 0) (effects (font (size 1.27 1.27)
    (italic yes)) (justify left) (hide yes)))
  (property "Datasheet" "http://ww1.microchip.com/downloads/en/DeviceDoc/20001984g.pdf" (at 57.15 136.398 0) (effects (font (size 1.27 1.27)) (hide yes)))
  (property "Description" "Single cell, Li-Ion/Li-Po charge management controller, 4.20V, Tri-State Status Output, in SOT23-5 package" (at 57.15 118.11 0) (effects (font (size 1.27 1.27)) (hide yes)))
  (pin "2")
  (pin "4")
  (pin "3")
  (pin "5")
  (pin "1"))
 (symbol
  (lib_id "Device:D")
  (at 36.83 46.99 90)
  (unit 1)
  (exclude_from_sim no)
  (in_bom yes)
  (on_board yes)
  (dnp no)
  (fields_autoplaced yes)
  (property "Reference" "D3" (at 39.37 45.7199 90) (effects (font (size 1.27 1.27)) (justify right)))
  (property "Value" "D" (at 39.37 48.2599 90) (effects (font (size 1.27 1.27)) (justify right)))
  (property "Footprint" "Diode_SMD:D_SOD-123" (at 36.83 46.99 0) (effects (font (size 1.27 1.27)) (hide yes)))
  (property "Datasheet" "~" (at 36.83 46.99 0) (effects (font (size 1.27 1.27)) (hide yes)))
  (property "Description" "Diode" (at 36.83 46.99 0) (effects (font (size 1.27 1.27)) (hide yes)))
  (property "Sim.Device" "D" (at 36.83 46.99 0) (effects (font (size 1.27 1.27)) (hide yes)))
  (property "Sim.Pins" "1=K 2=A" (at 36.83 46.99 0) (effects (font (size 1.27 1.27)) (hide yes)))
  (pin "1")
  (pin "2"))
 (symbol
  (lib_id "power:+3.3V")
  (at 91.44 99.06 0)
  (unit 1)
  (exclude_from_sim no)
  (in_bom yes)
  (on_board yes)
  (dnp no)
  (fields_autoplaced yes)
  (property "Reference" "#PWR052" (at 91.44 102.87 0) (effects (font (size 1.27 1.27)) (hide yes)))
  (property "Value" "+3.3V" (at 91.44 93.98 0) (effects (font (size 1.27 1.27))))
  (property "Footprint" "" (at 91.44 99.06 0) (effects (font (size 1.27 1.27)) (hide yes)))
  (property "Datasheet" "" (at 91.44 99.06 0) (effects (font (size 1.27 1.27)) (hide yes)))
  (property "Description" "Power symbol creates a global label with name \"+3.3V\"" (at 91.44 99.06 0) (effects (font (size 1.27 1.27)) (hide yes)))
  (pin "1"))
 (symbol
  (lib_id "power:GND")
  (at 64.77 76.2 0)
  (unit 1)
  (exclude_from_sim no)
  (in_bom yes)
  (on_board yes)
  (dnp no)
  (fields_autoplaced yes)
  (property "Reference" "#PWR014" (at 64.77 82.55 0) (effects (font (size 1.27 1.27)) (hide yes)))
  (property "Value" "GND" (at 64.77 81.28 0) (effects (font (size 1.27 1.27))))
  (property "Footprint" "" (at 64.77 76.2 0) (effects (font (size 1.27 1.27)) (hide yes)))
  (property "Datasheet" "" (at 64.77 76.2 0) (effects (font (size 1.27 1.27)) (hide yes)))
  (property "Description" "Power symbol creates a global label with name \"GND\" , ground" (at 64.77 76.2 0) (effects (font (size 1.27 1.27)) (hide yes)))
  (pin "1")))
